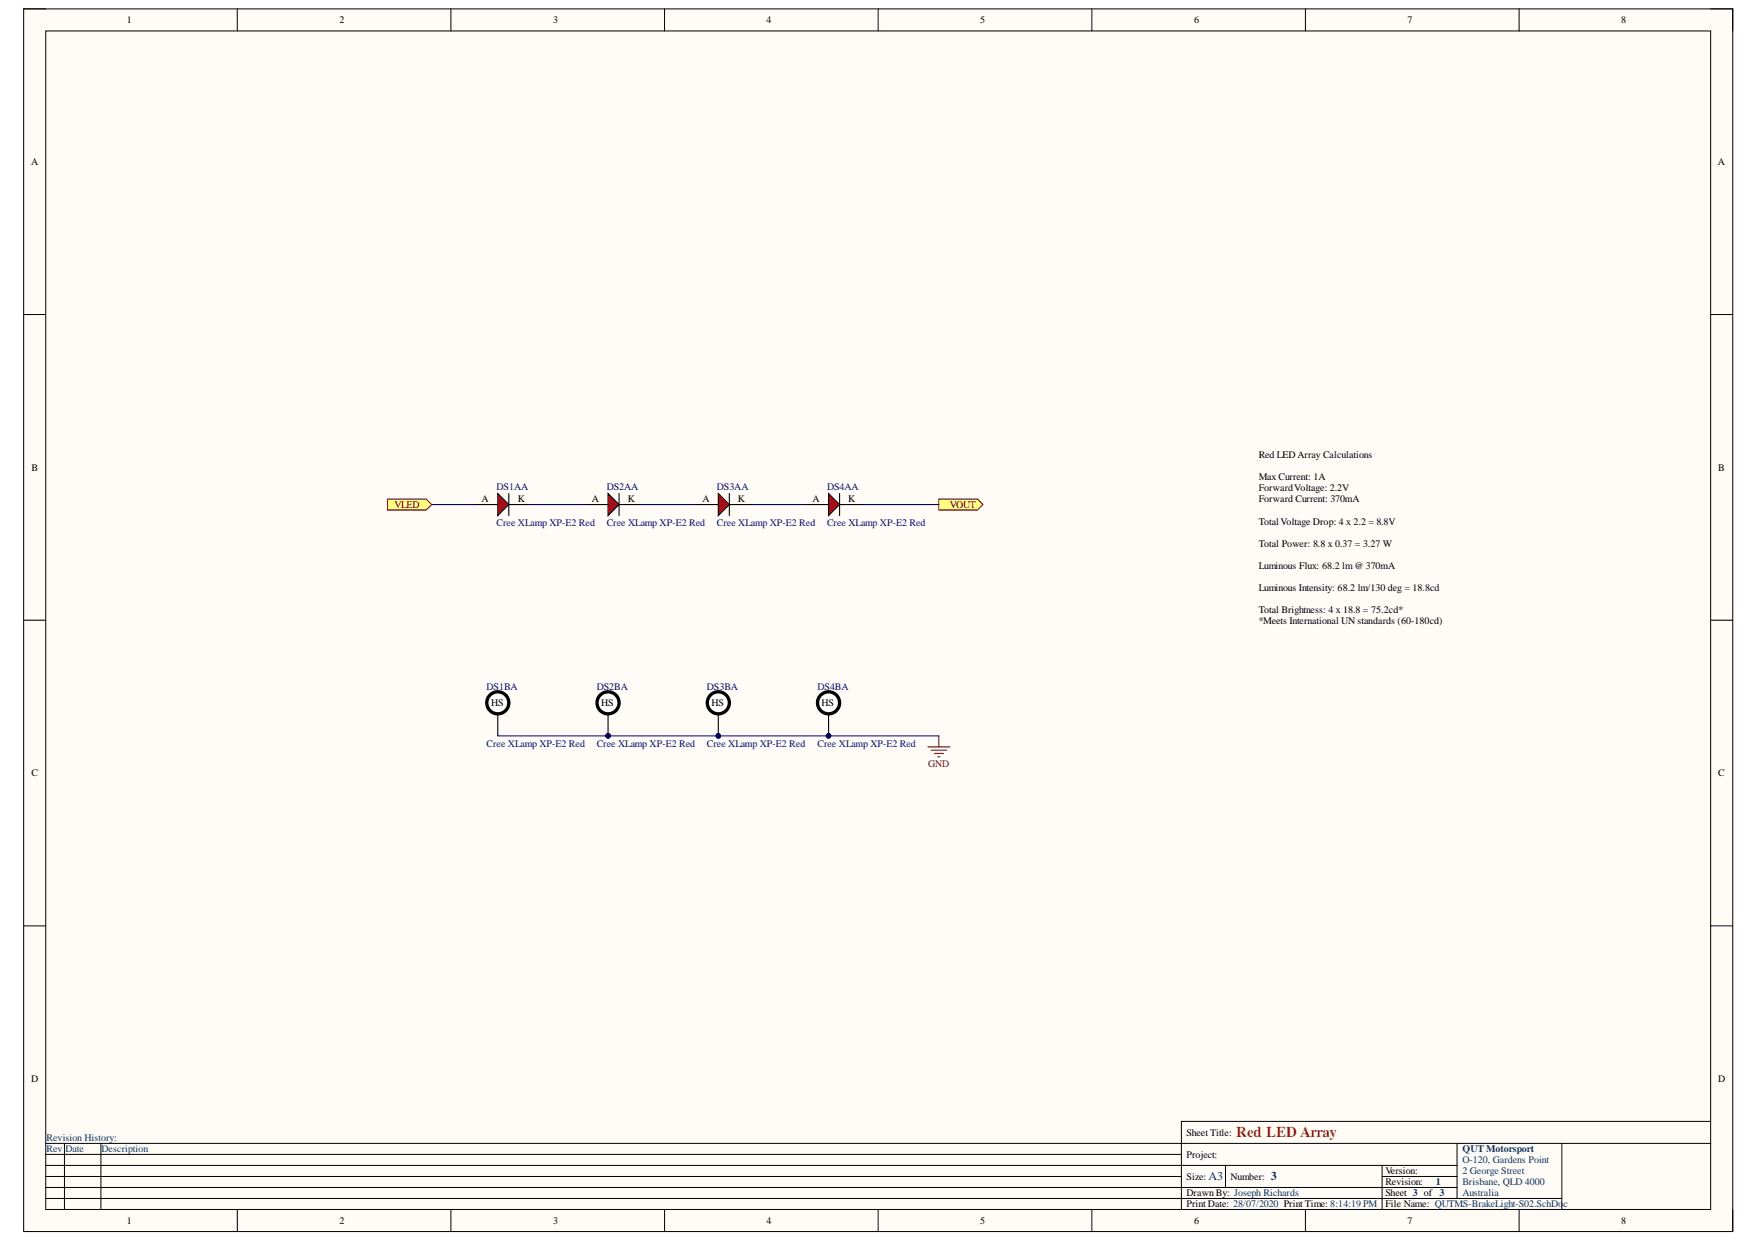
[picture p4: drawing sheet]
<svg xmlns="http://www.w3.org/2000/svg" width="297mm" height="210mm" viewBox="0 0 297 210" stroke-linecap="round" stroke-linejoin="round" font-family="sans-serif">
<path d="M4 1.5h288.8v206.6h-288.8z" fill-rule="evenodd" fill="#fffcf8"/>
<path d="M4 1.5h288.8v206.6h-288.8z" fill="none" stroke="#000" stroke-width=".17"/>
<path d="M7.7 5.2h281.3v199.2h-281.3z" fill-rule="evenodd" fill="#fffcf8"/>
<g fill="none" stroke="#000" stroke-width=".17">
<path d="M4 1.5h3.7M7.7 5.2h281.3v199.2h-281.3zM40.1 1.5v3.7M76.2 1.5v3.7M112.3 1.5v3.7M148.4 1.5v3.7M184.5 1.5v3.7M220.6 1.5v3.7M256.7 1.5v3.7M289 1.5h3.8v3.7M4 53.2h3.7M289 53.2h3.8"/>
<path d="M4 104.8h3.7M289 104.8h3.8M4 156.5h3.7M289 156.5h3.8M7.7 193.2h281.3M7.7 197h238.5M7.7 195.1h191.9M7.7 198.8h191.9M10.9 193.2v11.2M17 193.2v11.2M207.1 197v3.7M233.5 197v7.4"/>
<path d="M233.5 198.8h12.7M246.2 193.2v9.3M263.9 193.2v11.2M289 189.5h-89.4v14.9M7.7 202.5h256.2M7.7 200.7h238.5M40.1 204.4v3.7M76.2 204.4v3.7M112.3 204.4v3.7M148.4 204.4v3.7M184.5 204.4v3.7M220.6 204.4v3.7"/>
<path d="M256.7 204.4v3.7M292.8 204.4v3.7"/>
</g>
<path d="M80.4 85.3h3.7M86 85.3h3.7M86 83.4v3.7" fill="none" stroke="#000" stroke-width=".19"/>
<path d="M84.1 83.4l1.9 1.9-1.9 1.8z" fill="#f00"/>
<path d="M84.1 83.4l1.9 1.9-1.9 1.8z" fill="none" stroke="#000" stroke-width=".19"/>
<circle cx="84.1" cy="118.8" r="1.86" fill="#fff"/>
<circle cx="84.1" cy="118.8" r="1.86" fill="none" stroke="#000" stroke-width=".56"/>
<path d="M99 85.3h3.7M104.6 85.3h3.7M104.6 83.4v3.7M84.1 120.6v3.8" fill="none" stroke="#000" stroke-width=".19"/>
<path d="M102.7 83.4l1.9 1.9-1.9 1.8z" fill="#f00"/>
<path d="M102.7 83.4l1.9 1.9-1.9 1.8z" fill="none" stroke="#000" stroke-width=".19"/>
<circle cx="102.7" cy="118.8" r="1.86" fill="#fff"/>
<circle cx="102.7" cy="118.8" r="1.86" fill="none" stroke="#000" stroke-width=".56"/>
<path d="M117.6 85.3h3.8M123.2 85.3h3.8M123.2 83.4v3.7" fill="none" stroke="#000" stroke-width=".19"/>
<path d="M121.4 83.4l1.8 1.9-1.8 1.8z" fill="#f00"/>
<path d="M121.4 83.4l1.8 1.9-1.8 1.8z" fill="none" stroke="#000" stroke-width=".19"/>
<circle cx="121.4" cy="118.8" r="1.86" fill="#fff"/>
<circle cx="121.4" cy="118.8" r="1.86" fill="none" stroke="#000" stroke-width=".56"/>
<path d="M136.3 85.3h3.7M141.9 85.3h3.7M141.9 83.4v3.7" fill="none" stroke="#000" stroke-width=".19"/>
<path d="M140 83.4l1.9 1.9-1.9 1.8z" fill="#f00"/>
<path d="M140 83.4l1.9 1.9-1.9 1.8z" fill="none" stroke="#000" stroke-width=".19"/>
<circle cx="140" cy="118.8" r="1.86" fill="#fff"/>
<circle cx="140" cy="118.8" r="1.86" fill="none" stroke="#000" stroke-width=".56"/>
<path d="M156.8 126.2h3.7M157.3 126.8h2.6M157.9 127.3h1.5M158.4 127.9h.4M158.6 124.4v1.8" fill="none" stroke="#800000" stroke-width=".19"/>
<path d="M65.5 84.3h6.5l.9 1-.9 .9h-6.5z" fill-rule="evenodd" fill="#ffff80"/>
<path d="M65.5 84.3h6.5l.9 1-.9 .9h-6.5z" fill="none" stroke="#800000" stroke-width=".17"/>
<path d="M158.6 84.3h6.6l.9 1-.9 .9h-6.6z" fill-rule="evenodd" fill="#ffff80"/>
<path d="M158.6 84.3h6.6l.9 1-.9 .9h-6.6z" fill="none" stroke="#800000" stroke-width=".17"/>
<path d="M72.9 85.3h7.5M89.7 85.3h9.3M108.3 85.3h9.3M127 85.3h9.3M145.6 85.3h13M84.1 124.4h74.5" fill="none" stroke="#000080" stroke-width=".19"/>
<g font-size="4.6" fill="#000080">
<text x="102.3" y="123.5">PIDS2A0HS</text>
<text x="121" y="123.5">PIDS3A0HS</text>
<text x="139.3" y="123.5">PIDS4A0HS</text>
</g>
<text font-size="2.5" fill="#cc4125" x="208.9" y="192.2">Red LED Array</text>
<g font-size="2" fill="#073763">
<text x="204.2" y="199.5">A3</text>
<text x="214.7" y="199.5">3</text>
</g>
<g font-size="1.7">
<text x="21.4" y="3.9">1</text>
<text x="57.4" y="3.9">2</text>
<text x="93.5" y="3.9">3</text>
<text x="129.5" y="3.9">4</text>
<text x="165.6" y="3.9">5</text>
<text x="201.8" y="3.9">6</text>
<text x="237.8" y="3.9">7</text>
<text x="273.9" y="3.9">8</text>
<text x="5.2" y="27.9">A</text>
<text x="290.2" y="27.9">A</text>
<text x="212.7" y="77.4">Red LED Array Calculations</text>
<text x="5.3" y="79.5">B</text>
<text x="212.7" y="81.1">Max Current: 1A</text>
<text x="212.7" y="83">Forward Voltage: 2.2V</text>
<text x="290.3" y="79.5">B</text>
<text x="81.4" y="84.9">A</text>
<text x="87.5" y="84.9">K</text>
<text x="100" y="84.9">A</text>
<text x="106.1" y="84.9">K</text>
<text x="118.7" y="84.9">A</text>
<text x="124.7" y="84.9">K</text>
<text x="137.3" y="84.9">A</text>
<text x="143.3" y="84.9">K</text>
<text x="212.7" y="84.9">Forward Current: 370mA</text>
<text x="212.7" y="88.7">TotalVoltage Drop: 4 x 2.2 = 8.8V</text>
<text x="212.7" y="92.4">Total Power: 8.8 x 0.37 = 3.27 W</text>
<text x="212.7" y="96.1">Luminous Flux: 68.2 lm@ 370mA</text>
<text x="212.7" y="99.8">Luminous Intensity: 68.2 lm/130 deg = 18.8cd</text>
<text x="212.7" y="103.5">Total Brightness: 4 x 18.8 = 75.2cd*</text>
<text x="212.7" y="105.4">*Meets International UN standards (60-180cd)</text>
<text x="83" y="119.4">HS</text>
<text x="101.6" y="119.4">HS</text>
<text x="120.2" y="119.4">HS</text>
<text x="138.8" y="119.4">HS</text>
<text x="5.3" y="131.2">C</text>
<text x="290.3" y="131.2">C</text>
<text x="5.2" y="182.8">D</text>
<text x="290.3" y="182.8">D</text>
<text x="200.5" y="192">Sheet Title:</text>
<text x="200.5" y="195.7">Project:</text>
<text x="200.5" y="199.4">Size:</text>
<text x="200.5" y="202.2">Drawn By: Joseph Richards</text>
<text x="207.9" y="199.4">Number:</text>
<text x="234.1" y="200.3">Revision:</text>
<text x="234.1" y="202.2">Sheet 3 of 3</text>
<text x="234.1" y="198.5">Version:</text>
<text x="21.4" y="206.8">1</text>
<text x="57.4" y="206.8">2</text>
<text x="93.5" y="206.8">3</text>
<text x="129.5" y="206.8">4</text>
<text x="165.6" y="206.8">5</text>
<text x="200.5" y="204">Print Date: 28/07/2020 Print Time: 8:14:19 PM</text>
<text x="201.8" y="206.8">6</text>
<text x="234.1" y="204">File Name: QUTMS-BrakeLight-S02.SchDoc</text>
<text x="237.8" y="206.8">7</text>
<text x="273.9" y="206.8">8</text>
</g>
<g font-size="1.7" fill="#000080">
<text x="83.9" y="82.8">DS1AA</text>
<text x="102.5" y="82.8">DS2AA</text>
<text x="121.1" y="82.8">DS3AA</text>
<text x="139.8" y="82.8">DS4AA</text>
<text x="83.9" y="88.8">Cree XLamp XP-E2 Red</text>
<text x="102.5" y="88.8">Cree XLamp XP-E2 Red</text>
<text x="121.1" y="88.8">Cree XLamp XP-E2 Red</text>
<text x="139.8" y="88.8">Cree XLamp XP-E2 Red</text>
<text x="82.2" y="116.6">DS1BA</text>
<text x="100.8" y="116.6">DS2BA</text>
<text x="119.4" y="116.6">DS3BA</text>
<text x="138.1" y="116.6">DS4BA</text>
<text x="82.2" y="126.2">Cree XLamp XP-E2 Red</text>
<text x="100.8" y="126.2">Cree XLamp XP-E2 Red</text>
<text x="119.4" y="126.2">Cree XLamp XP-E2 Red</text>
<text x="138.1" y="126.2">Cree XLamp XP-E2 Red</text>
</g>
<g font-size="1.7" fill="#800000">
<text x="66.7" y="85.8">VLED</text>
<text x="160.5" y="85.8">VOUT</text>
<text x="156.8" y="129.6">GND</text>
</g>
<g font-size="1.7" fill="#073763">
<text x="7.9" y="194.8">Rev</text>
<text x="7.9" y="192.9">Revision History:</text>
<text x="11.1" y="194.8">Date</text>
<text x="17.2" y="194.8">Description</text>
<text x="247.1" y="194.8">QUT Motorsport</text>
<text x="247.1" y="196.6">O-120, Gardens Point</text>
<text x="242.6" y="200.3">1</text>
<text x="247.1" y="198.5">2 George Street</text>
<text x="247.1" y="200.3">Brisbane, QLD 4000</text>
<text x="247.1" y="202.2">Australia</text>
</g>
</svg>
